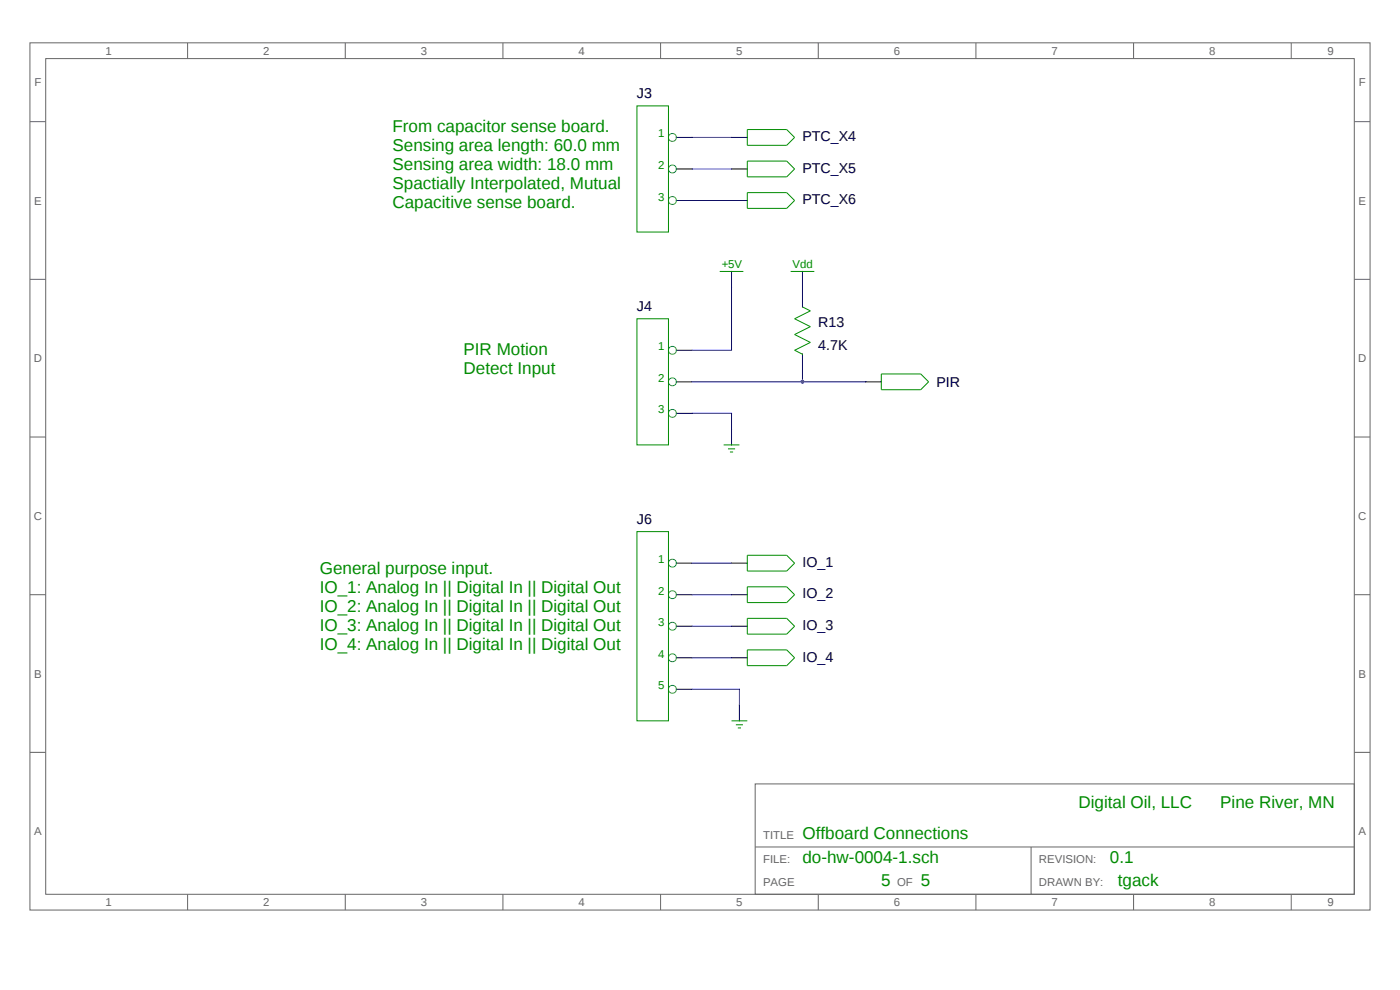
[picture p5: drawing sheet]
<svg xmlns="http://www.w3.org/2000/svg" width="297mm" height="210mm" viewBox="0 0 297 210" stroke-linecap="round" stroke-linejoin="round" font-family="sans-serif">
<g fill="none" stroke="#666" stroke-width=".21">
<path d="M6.4 9.1h284.3v183.9h-284.3zM9.7 12.4h277.6v177.3h-277.6zM39.8 9.1v3.3M73.2 9.1v3.3M106.7 9.1v3.3M140.1 9.1v3.3M173.6 9.1v3.3M207 9.1v3.3M240.5 9.1v3.3M273.9 9.1v3.3M6.4 25.8h3.3M287.3 25.8h3.4"/>
<path d="M6.4 59.3h3.3M287.3 59.3h3.4M6.4 92.7h3.3M287.3 92.7h3.4M6.4 126.2h3.3M287.3 126.2h3.4M6.4 159.6h3.3M287.3 159.6h3.4M160.2 166.3h127.1v23.4h-127.1zM160.2 179.7h127.1M218.7 179.7v10M39.8 189.7v3.3"/>
<path d="M73.2 189.7v3.3M106.7 189.7v3.3M140.1 189.7v3.3M173.6 189.7v3.3M207 189.7v3.3M240.5 189.7v3.3M273.9 189.7v3.3"/>
</g>
<g fill="none" stroke="#000" stroke-width=".21">
<path d="M143.5 35.8h3.3M143.5 29.2h3.3M155.2 35.8h3.3M155.2 29.2h3.3M143.5 42.5h3.3M155.2 42.5h3.3M155.2 57.6v3.3M170.2 57.6v3.3M143.5 74.3h3.3M170.2 62.6v2.5M170.2 75.1v2.6M143.5 81h3.3"/>
<path d="M143.5 87.7h3.3M155.2 91v3.4M183.6 81h3.4M143.5 119.5h3.3M155.2 119.5h3.3M143.5 126.2h3.3M143.5 132.8h3.3M143.5 139.5h3.3M155.2 126.2h3.3M155.2 132.8h3.3M155.2 139.5h3.3M143.5 146.2h3.3"/>
<path d="M156.9 149.6v3.3"/>
</g>
<g fill="none" stroke="#008b00" stroke-width=".21">
<path d="M135.1 22.5h6.7v26.7h-6.7zM158.5 27.5h8.4l1.7 1.7-1.7 1.6h-8.4zM158.5 34.2h8.4l1.7 1.6-1.7 1.7h-8.4zM152.7 57.6h5M158.5 40.9h8.4l1.7 1.6-1.7 1.7h-8.4zM167.7 57.6h5M135.1 67.6h6.7v26.8h-6.7zM170.2 65.1l1.7 .8-3.3 1.7 3.3 1.7-3.3 1.7 3.3 1.6-3.3 1.7 1.6 .8M187 79.3h8.3l1.7 1.7-1.7 1.7h-8.3zM153.5 94.4h3.4M154.4 95.2h1.5M154.9 95.9h.6"/>
<path d="M135.1 112.8h6.7v40.1h-6.7zM158.5 117.8h8.4l1.7 1.7-1.7 1.6h-8.4zM158.5 124.5h8.4l1.7 1.7-1.7 1.6h-8.4zM158.5 131.2h8.4l1.7 1.6-1.7 1.7h-8.4zM158.5 137.9h8.4l1.7 1.6-1.7 1.7h-8.4zM155.2 152.9h3.3M156.1 153.7h1.5M156.5 154.4h.7"/>
</g>
<g fill="none" stroke="#00f" stroke-width=".21">
<path d="M146.8 35.8h8.4M146.8 29.2h8.4M146.8 42.5h8.4M155.2 60.9v13.4h-8.4M170.2 60.9v1.7M170.2 77.7v3.3M146.8 87.7h8.4v3.3M146.8 81h36.8M146.8 119.5h8.4M146.8 126.2h8.4M146.8 132.8h8.4M146.8 139.5h8.4"/>
<path d="M146.8 146.2h10.1v3.4"/>
</g>
<g fill="none" stroke="#008b8b" stroke-width=".21">
<circle cx="142.6" cy="35.8" r=".84"/>
<circle cx="142.6" cy="29.2" r=".84"/>
<circle cx="142.6" cy="42.5" r=".84"/>
<circle cx="142.6" cy="74.3" r=".84"/>
<circle cx="142.6" cy="81" r=".84"/>
<circle cx="142.6" cy="87.7" r=".84"/>
<circle cx="142.6" cy="119.5" r=".84"/>
<circle cx="142.6" cy="139.5" r=".84"/>
<circle cx="142.6" cy="132.8" r=".84"/>
<circle cx="142.6" cy="126.1" r=".84"/>
<circle cx="142.6" cy="146.2" r=".84"/>
</g>
<circle cx="170.2" cy="81" r=".42" fill="#a020f0"/>
<g font-size="3.6" fill="#008b00">
<text x="83.3" y="28">From capacitor sense board.</text>
<text x="83.3" y="32.1">Sensing area length: 60.0 mm</text>
<text x="83.3" y="36.1">Sensing area width: 18.0 mm</text>
<text x="83.3" y="40.2">Spactially Interpolated, Mutual</text>
<text x="83.3" y="44.2">Capacitive sense board.</text>
<text x="98.3" y="75.3">PIR Motion</text>
<text x="98.3" y="79.3">Detect Input</text>
<text x="67.8" y="121.7">General purpose input.</text>
<text x="67.8" y="125.7">IO_1: Analog In || Digital In || Digital Out</text>
<text x="67.8" y="129.8">IO_2: Analog In || Digital In || Digital Out</text>
<text x="67.8" y="133.8">IO_3: Analog In || Digital In || Digital Out</text>
<text x="67.8" y="137.9">IO_4: Analog In || Digital In || Digital Out</text>
<text x="228.8" y="171.3">Digital Oil, LLC</text>
<text x="258.9" y="171.3">Pine River, MN</text>
<text x="170.2" y="178">Offboard Connections</text>
<text x="170.2" y="183">do-hw-0004-1.sch</text>
<text x="235.5" y="183">0.1</text>
<text x="187" y="188">5</text>
<text x="195.3" y="188">5</text>
<text x="237.1" y="188">tgack</text>
</g>
<g font-size="3">
<text x="135.1" y="20.8">J3</text>
<text x="170.2" y="29.9">PTC_X4</text>
<text x="170.2" y="36.6">PTC_X5</text>
<text x="170.2" y="43.3">PTC_X6</text>
<text x="135.1" y="65.9">J4</text>
<text x="173.6" y="69.3">R13</text>
<text x="173.6" y="74.3">4.7K</text>
<text x="198.7" y="82.1">PIR</text>
<text x="135.1" y="111.1">J6</text>
<text x="170.2" y="120.3">IO_1</text>
<text x="170.2" y="126.9">IO_2</text>
<text x="170.2" y="133.6">IO_3</text>
<text x="170.2" y="140.3">IO_4</text>
</g>
<g font-size="2.4" fill="#666">
<text x="22.4" y="11.6">1</text>
<text x="55.8" y="11.6">2</text>
<text x="89.3" y="11.6">3</text>
<text x="122.7" y="11.6">4</text>
<text x="156.2" y="11.6">5</text>
<text x="189.6" y="11.6">6</text>
<text x="223.1" y="11.6">7</text>
<text x="256.5" y="11.6">8</text>
<text x="281.6" y="11.6">9</text>
<text x="7.3" y="18.3">F</text>
<text x="288.2" y="18.3">F</text>
<text x="7.2" y="43.4">E</text>
<text x="288.2" y="43.4">E</text>
<text x="7.2" y="76.8">D</text>
<text x="288.1" y="76.8">D</text>
<text x="7.2" y="110.3">C</text>
<text x="288.1" y="110.3">C</text>
<text x="7.2" y="143.7">B</text>
<text x="288.2" y="143.7">B</text>
<text x="7.2" y="177.2">A</text>
<text x="161.9" y="178">TITLE</text>
<text x="288.2" y="177.2">A</text>
<text x="161.9" y="183">FILE:</text>
<text x="220.4" y="183">REVISION:</text>
<text x="161.9" y="188">PAGE</text>
<text x="190.3" y="188">OF</text>
<text x="220.4" y="188">DRAWN BY:</text>
<text x="22.4" y="192.2">1</text>
<text x="55.8" y="192.2">2</text>
<text x="89.3" y="192.2">3</text>
<text x="122.7" y="192.2">4</text>
<text x="156.2" y="192.2">5</text>
<text x="189.6" y="192.2">6</text>
<text x="223.1" y="192.2">7</text>
<text x="256.5" y="192.2">8</text>
<text x="281.6" y="192.2">9</text>
</g>
<g font-size="2.4" fill="#008b00">
<text x="139.6" y="29.2">1</text>
<text x="139.6" y="35.8">2</text>
<text x="139.6" y="42.5">3</text>
<text x="153.1" y="56.7">+5V</text>
<text x="168.1" y="56.7">Vdd</text>
<text x="139.6" y="74.3">1</text>
<text x="139.6" y="81">2</text>
<text x="139.6" y="87.7">3</text>
<text x="139.6" y="119.5">1</text>
<text x="139.6" y="126.1">2</text>
<text x="139.6" y="132.8">3</text>
<text x="139.6" y="139.5">4</text>
<text x="139.6" y="146.2">5</text>
</g>
</svg>
